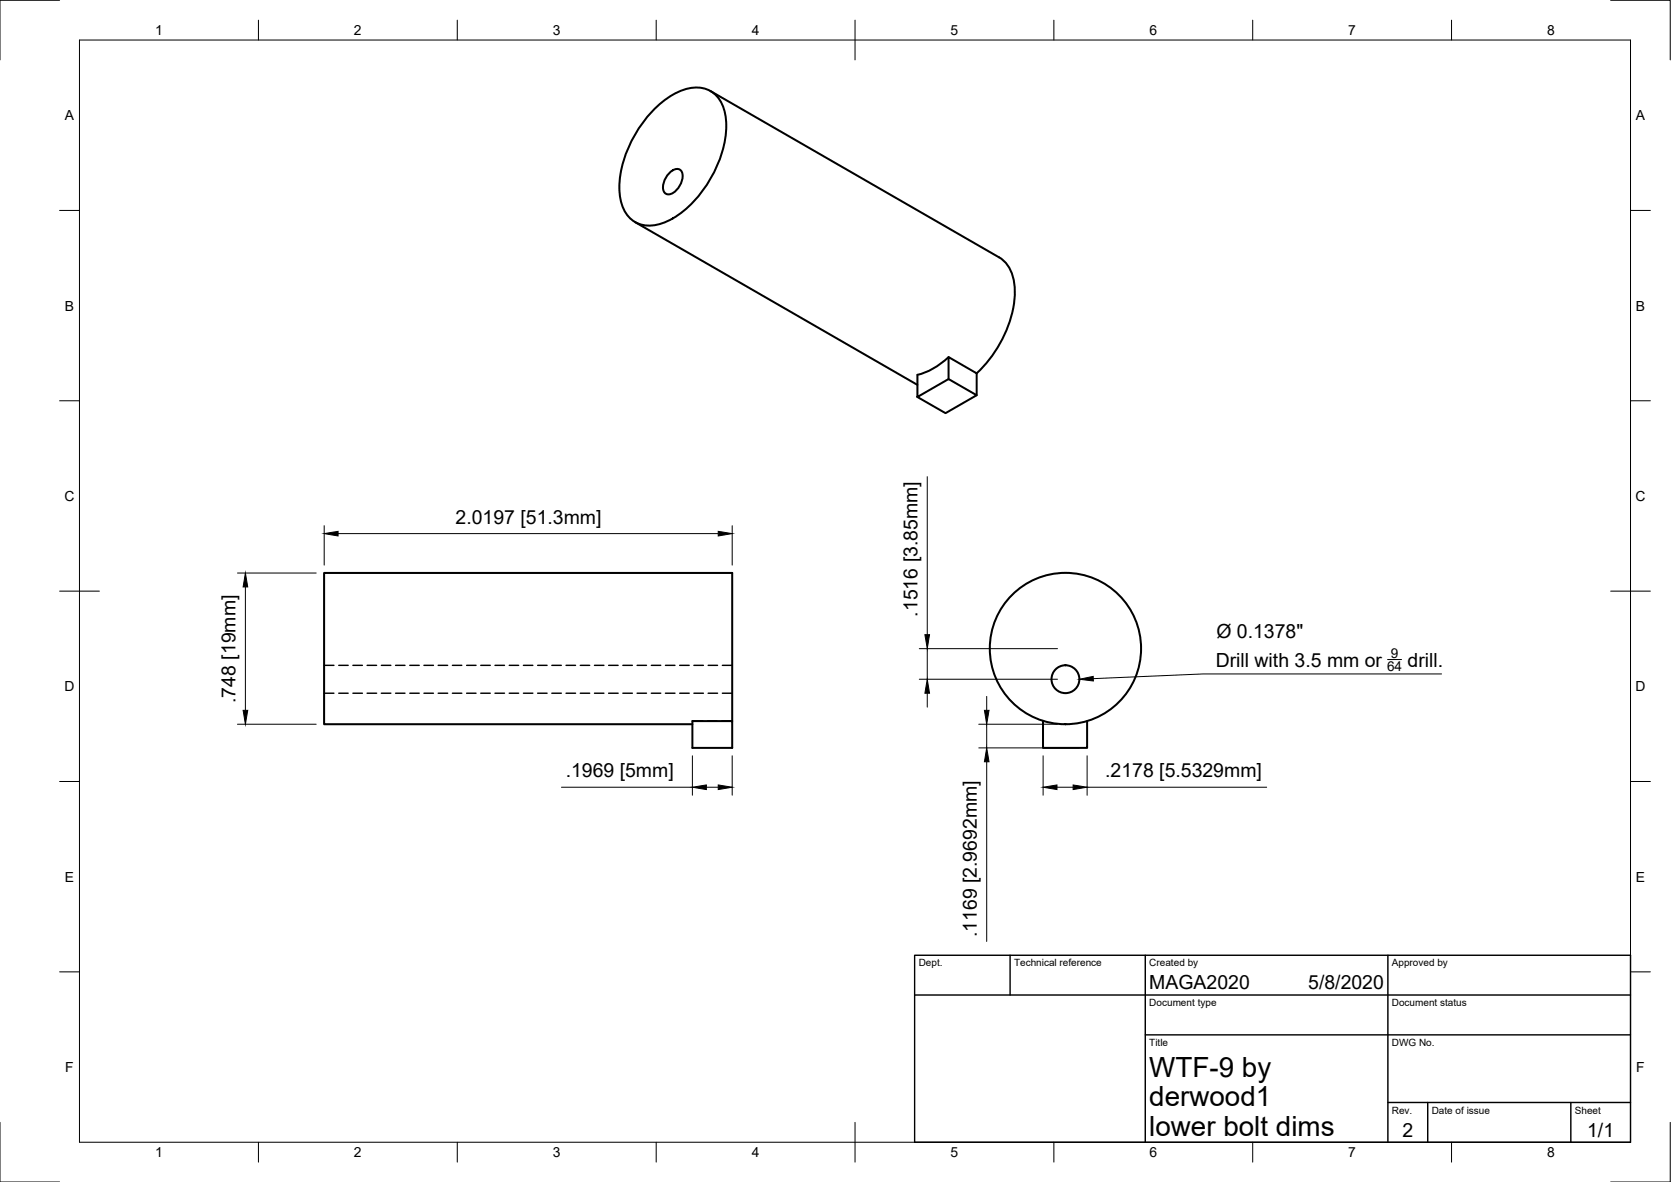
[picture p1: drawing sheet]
<svg xmlns="http://www.w3.org/2000/svg" width="420mm" height="297mm" viewBox="0 0 420 297" stroke-linecap="round" stroke-linejoin="round" font-family="sans-serif">
<!-- layer: Visible -->
<g fill="none" stroke="#000" stroke-width=".51">
<path d="M164.2 27.7a17.1 17.1 0 0 1 10.5-5.7 7.2 7.2 0 0 1 7.6 6.5 24.9 24.9 0 0 1-4.1 17.1 24.2 24.2 0 0 1-11.9 10.6 7.4 7.4 0 0 1-10.3-6 24.9 24.9 0 0 1 4.1-17.1l1.9-2.8zM178.6 22.9l72.6 41.8a8.8 8.8 0 0 1 3.9 7.2 29 29 0 0 1-8.6 21l-.9 .9M159.7 55.8l71 40.9M168.1 43.7a2.28 2.28 0 0 1 3-1 3.4 3.4 0 0 1-.4 4.3 3.1 3.1 0 0 1-3.1 1.8 2.29 2.29 0 0 1-.6-3.1zM230.7 94.2v5.6l7 4 7.9-4.5-7.1-4-7.8 4.5M238.5 95.3v-5.6l7.1 4.1v5.5M238.5 89.7a17.5 17.5 0 0 1-7.8 4.5M174.1 181.2h10v6.7h-10zM184.1 181.2v-37.2h-102.6v38h92.6M262.3 181.2v6.7h11v-6.7"/>
<circle cx="267.9" cy="170.7" r="3.5"/>
<circle cx="267.9" cy="163" r="19"/>
</g>
<!-- layer: Hidden -->
<g fill="none" stroke="#000" stroke-width=".36">
<path d="M81.5 167.2h2.5M81.5 174.2h2.5M85.2 167.2h2.3M85.2 174.2h2.3M88.7 167.2h2.4M88.7 174.2h2.4M92.3 167.2h2.4M92.3 174.2h2.4M95.9 167.2h2.4M95.9 174.2h2.4M99.5 167.2h2.3M99.5 174.2h2.3"/>
<path d="M103 167.2h2.4M103 174.2h2.4M106.6 167.2h2.4M106.6 174.2h2.4M110.2 167.2h2.4M110.2 174.2h2.4M113.7 167.2h2.4M113.7 174.2h2.4M117.3 167.2h2.4M117.3 174.2h2.4M120.9 167.2h2.4M120.9 174.2h2.4"/>
<path d="M124.5 167.2h2.4M124.5 174.2h2.4M128 167.2h2.4M128 174.2h2.4M131.6 167.2h2.4M131.6 174.2h2.4M135.2 167.2h2.4M135.2 174.2h2.4M138.7 167.2h2.4M138.7 174.2h2.4M142.3 167.2h2.4M142.3 174.2h2.4"/>
<path d="M145.9 167.2h2.4M145.9 174.2h2.4M149.5 167.2h2.3M149.5 174.2h2.3M153 167.2h2.4M153 174.2h2.4M156.6 167.2h2.4M156.6 174.2h2.4M160.2 167.2h2.4M160.2 174.2h2.4M163.8 167.2h2.3M163.8 174.2h2.3"/>
<path d="M167.3 167.2h2.4M167.3 174.2h2.4M170.9 167.2h2.4M170.9 174.2h2.4M174.5 167.2h2.4M174.5 174.2h2.4M178.1 167.2h2.3M178.1 174.2h2.3M181.6 167.2h2.5M181.6 174.2h2.5M176.7 181.2h-2.6M177.9 181.2h2.4"/>
<path d="M181.5 181.2h2.6"/>
</g>
<!-- layer: Border -->
<g fill="none" stroke="#000" stroke-width=".25">
<path d="M15 .1h-15v15M20 10.1h390v276.9h-390zM65 5.1v5M115 5.1v5M165 5.1v5M215 5.1v10M265 5.1v5M315 5.1v5M365 5.1v5M405 .1h15v15M15 52.9h5M410 52.9h5"/>
<path d="M15 100.7h5M410 100.7h5M15 148.6h10M405 148.6h10M15 196.4h5M410 196.4h5M15 244.2h5M410 244.2h5M0 282.1v14.9h15M65 287v5M115 287v5M165 287v5"/>
<path d="M215 282.1v9.9M265 287v5M315 287v5M365 287v5M420 282.1v14.9h-15"/>
</g>
<!-- layer: TitleBlock -->
<path d="M230 240.1h180v46.9h-180zM230 250h180M254 240.1v9.9M288 240.1v46.9M349 240.1v46.9M288 260.1h122M349 277.1h61M359 277.1v9.9M395 277.1v9.9" fill="none" stroke="#000" stroke-width=".36"/>
<!-- layer: Annotations -->
<path d="M348.9 165.7h3.5M362.5 169.4h-59.9l-27.7 1.1" fill="none" stroke="#000" stroke-width=".25"/>
<path d="M271.4 170.7l3.5-.7v1.1z" fill="#000" stroke="#000" stroke-width=".25"/>
<!-- layer: Dimensions -->
<g fill="none" stroke="#000" stroke-width=".25">
<path d="M233.2 119.8v39.7M81.5 132.1v9.9M85 134.1h95.6M184.1 132.1v9.9M59.7 144h19.8M61.7 147.5v31M231.1 170.7h34.8M231.1 163h34.8M233.2 163v7.7M233.2 174.2v3.5M248.1 175v3.5M59.7 182h19.8"/>
<path d="M141.2 197.8h32.9M174.1 189.9v9.9M177.6 197.8h3M184.1 189.9v9.9M246.1 182h19.8M246.1 187.9h25.2M248.1 182v5.9M248.1 191.4v45.2M262.3 189.9v9.9M265.8 197.8h4M273.3 189.9v9.9M273.3 197.8h45.2"/>
</g>
<path d="M81.5 134.1l3.5-.6v1.2zM180.6 133.5l3.5 .6-3.5 .6zM61.7 144l.6 3.5h-1.2zM232.6 159.5h1.1l-.5 3.5zM61.1 178.5h1.2l-.6 3.5zM233.2 170.7l.5 3.5h-1.1zM247.5 178.5h1.2l-.6 3.5zM174.1 197.8l3.5-.5v1.1zM180.6 197.3l3.5 .5-3.5 .6zM248.1 187.9l.6 3.5h-1.2zM262.3 197.8l3.5-.5v1.1zM269.8 197.3l3.5 .5-3.5 .6z" fill="#000" stroke="#000" stroke-width=".25"/>
<g font-size="7">
<text x="289" y="270.6">WTF-9 by</text>
<text x="289" y="278.1">derwood1</text>
<text x="289" y="285.5">lower bolt dims</text>
</g>
<g font-size="4.9">
<text x="114.6" y="131.6">2.0197 [51.3mm]</text>
<text x="230.7" y="154.9" transform="rotate(-90 230.7 154.9)">.1516 [3.85mm]</text>
<text x="305.9" y="160.5">Ø 0.1378&quot;</text>
<text x="305.7" y="167.5">Drill with 3.5 mm or</text>
<text x="353.9" y="167.5">drill.</text>
<text x="59.2" y="176.7" transform="rotate(-90 59.2 176.7)">.748 [19mm]</text>
<text x="142.2" y="195.4">.1969 [5mm]</text>
<text x="277.9" y="195.4">.2178 [5.5329mm]</text>
<text x="245.6" y="235.5" transform="rotate(-90 245.6 235.5)">.1169 [2.9692mm]</text>
<text x="289" y="248.5">MAGA2020</text>
<text x="329" y="248.5">5/8/2020</text>
<text x="352.6" y="285.7">2</text>
<text x="399.1" y="285.7">1/1</text>
</g>
<g font-size="3.5">
<text x="39" y="8.8">1</text>
<text x="89" y="8.8">2</text>
<text x="139" y="8.8">3</text>
<text x="189" y="8.8">4</text>
<text x="239" y="8.8">5</text>
<text x="289" y="8.8">6</text>
<text x="339" y="8.8">7</text>
<text x="389" y="8.8">8</text>
<text x="16.3" y="30.2">A</text>
<text x="411.3" y="30.2">A</text>
<text x="16.3" y="78">B</text>
<text x="411.3" y="78">B</text>
<text x="16.2" y="125.9">C</text>
<text x="411.2" y="125.9">C</text>
<text x="16.2" y="173.7">D</text>
<text x="411.2" y="173.7">D</text>
<text x="16.3" y="221.6">E</text>
<text x="411.3" y="221.6">E</text>
<text x="16.4" y="269.4">F</text>
<text x="411.4" y="269.4">F</text>
<text x="39" y="290.8">1</text>
<text x="89" y="290.8">2</text>
<text x="139" y="290.8">3</text>
<text x="189" y="290.8">4</text>
<text x="239" y="290.8">5</text>
<text x="289" y="290.8">6</text>
<text x="339" y="290.8">7</text>
<text x="389" y="290.8">8</text>
</g>
<g font-size="3.4">
<text x="349.7" y="165.3">9</text>
<text x="348.8" y="168.7">64</text>
</g>
<g font-size="2.5">
<text x="231" y="242.9">Dept.</text>
<text x="255" y="242.9">Technical reference</text>
<text x="289" y="242.9">Created by</text>
<text x="350" y="242.9">Approved by</text>
<text x="289" y="252.8">Document type</text>
<text x="350" y="252.8">Document status</text>
<text x="289" y="262.9">Title</text>
<text x="350" y="262.9">DWG No.</text>
<text x="350" y="279.9">Rev.</text>
<text x="360" y="279.9">Date of issue</text>
<text x="396" y="279.9">Sheet</text>
</g>
</svg>
